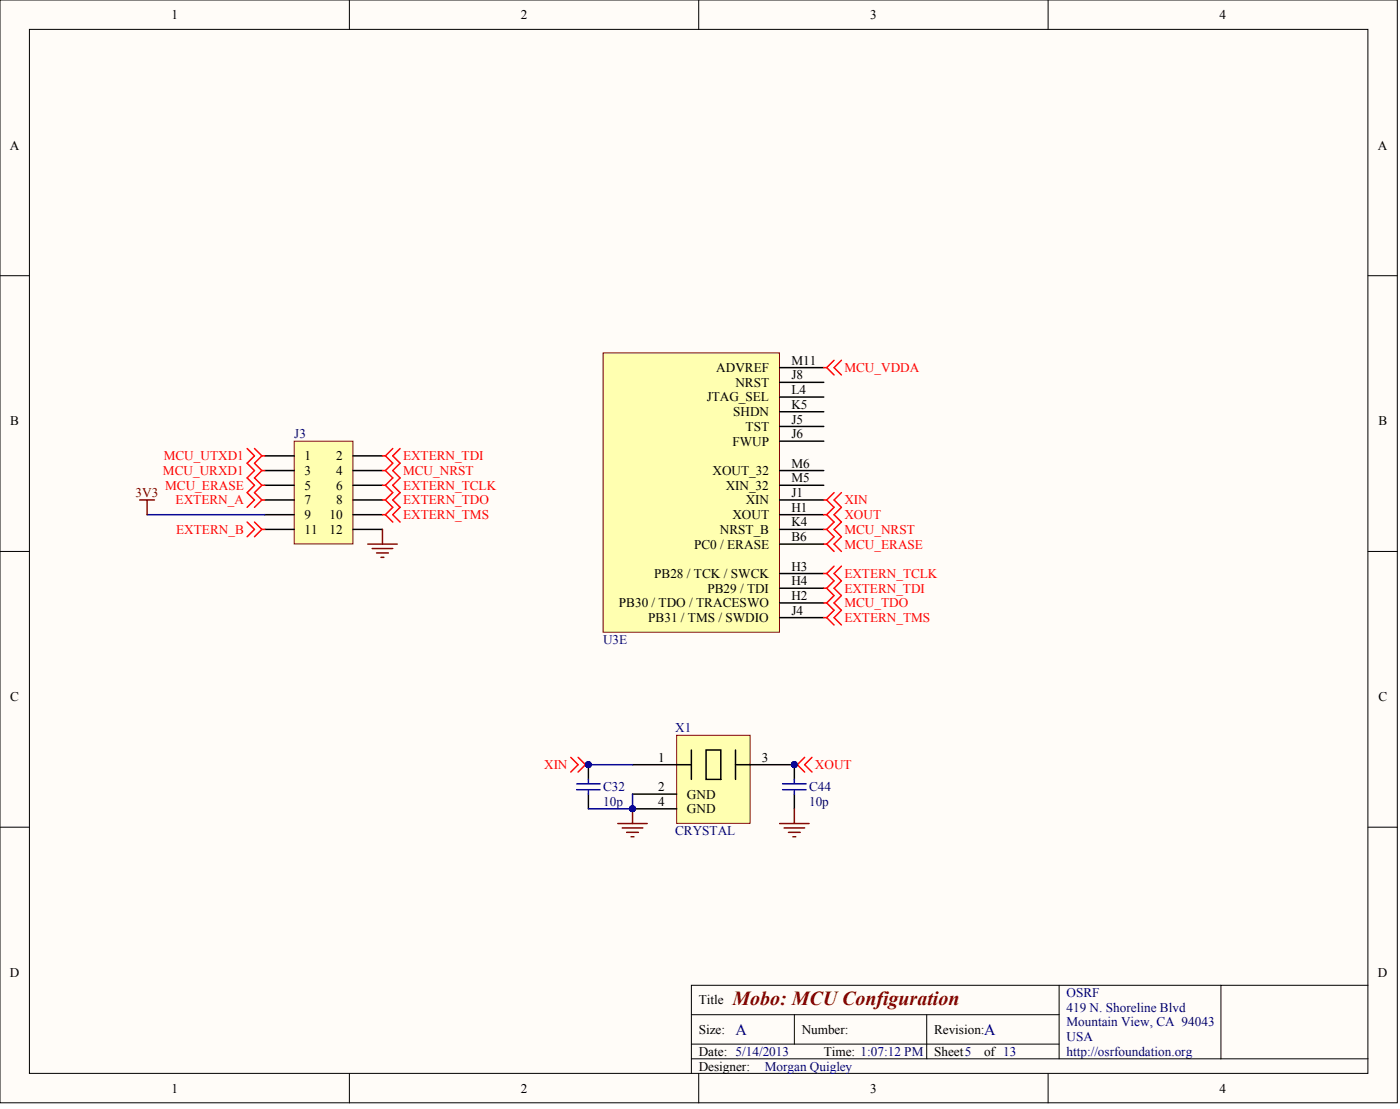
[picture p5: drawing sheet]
<svg xmlns="http://www.w3.org/2000/svg" width="401mm" height="318mm" viewBox="0 0 401 318" stroke-linecap="round" stroke-linejoin="round" font-family="sans-serif">
<g fill="#fffcf8" stroke="#000" stroke-width=".29">
<path d="M0 0h400.7v316.1h-400.7z"/>
<path d="M8.4 8.4h383.9v299.2h-383.9z"/>
</g>
<g fill="none" stroke="#000" stroke-width=".29">
<path d="M100.2 0v8.4M200.4 0v8.4M300.5 0v8.4M0 79h8.4M392.3 79h8.4M0 158.1h8.4M392.3 158.1h8.4M0 237.1h8.4M392.3 237.1h8.4M198.3 290.8h105.4M198.3 299.3h105.4M227.8 290.8v8.5"/>
<path d="M265.7 290.8v12.7M303.7 282.4v21.1M350.1 282.4h-151.8v25.3M392.3 282.4h-42.2v21.1M100.2 307.7v8.4M198.3 303.5h194M200.4 307.7v8.4M300.5 307.7v8.4"/>
</g>
<path d="M172.9 101.2h50.6v80h-50.6z" fill="#ffffb0" stroke="#800000" stroke-width=".29"/>
<g fill="none" stroke="#000" stroke-width=".42">
<path d="M223.6 105.4h12.6M223.6 109.6h12.6M223.6 118h12.6M223.6 113.8h12.6M223.6 139.1h12.6M223.6 126.4h12.6M223.6 134.9h12.6M223.6 122.2h12.6M223.6 155.9h12.6M223.6 143.3h12.6M223.6 147.5h12.6M223.6 151.7h12.6"/>
<path d="M223.6 177h12.6M223.6 168.6h12.6M223.6 164.4h12.6M223.6 172.8h12.6"/>
</g>
<path d="M84.4 126.4h16.8v29.5h-16.8z" fill="#ffffb0" stroke="#800000" stroke-width=".29"/>
<path d="M75.9 130.7h8.5M75.9 134.9h8.5M75.9 139.1h8.5M101.2 130.7h8.5M101.2 134.9h8.5M101.2 139.1h8.5M75.9 143.3h8.5M75.9 147.5h8.5M75.9 151.7h8.5M101.2 143.3h8.5M101.2 147.5h8.5M101.2 151.7h8.5" fill="none" stroke="#000" stroke-width=".42"/>
<g fill="none" stroke="#f00" stroke-width=".42">
<path d="M236.2 151.7h.9M236.2 155.9h.9M237.1 151.7l2.1 2.1-2.1 2.1M237.1 155.9l2.1 2.2M239.2 149.6l-2.1 2.1M241.3 149.6l-2.1 2.1 2.1 2.1-2.1 2.1 2.1 2.2M236.2 168.6h.9M236.2 164.4h.9M236.2 172.8h.9M236.2 177h.9M237.1 168.6l2.1 2.1-2.1 2.1M237.1 164.4l2.1 2.1-2.1 2.1"/>
<path d="M237.1 172.8l2.1 2.1-2.1 2.1M237.1 177l2.1 2.1M239.2 162.3l-2.1 2.1M241.3 162.3l-2.1 2.1 2.1 2.1-2.1 2.1 2.1 2.1-2.1 2.1 2.1 2.1-2.1 2.1 2.1 2.1"/>
</g>
<path d="M194 210.7h21.1v25.3h-21.1z" fill="#ffffb0" stroke="#800000" stroke-width=".29"/>
<path d="M168.7 219.2v4.2M181.4 219.2h16.9M198.3 215v8.4M202.5 215h4.2v8.4h-4.2zM210.9 215v8.4M210.9 219.2h16.9v4.2M168.7 227.6v4.2M181.4 227.6h12.6M181.4 231.8h12.6M227.8 227.6v4.2" fill="none" stroke="#000" stroke-width=".42"/>
<g fill="#000080" stroke="#000080" stroke-width=".29">
<circle cx="227.8" cy="219.2" r=".82"/>
<circle cx="181.4" cy="231.8" r=".82"/>
<circle cx="168.7" cy="219.2" r=".82"/>
</g>
<g fill="none" stroke="#800000" stroke-width=".42">
<path d="M40.1 143.3h4.2M42.2 143.3v4.2M105.5 155.9h8.4M106.7 157.2h5.9M108 158.5h3.4M109.3 159.7h.8M109.7 151.7v4.2M177.2 236h8.4M178.4 237.3h5.9M179.7 238.6h3.4M181 239.8h.8M181.4 231.8v4.2"/>
<path d="M223.6 236h8.4M224.8 237.3h5.9M226.1 238.6h3.4M227.4 239.8h.8M227.8 231.8v4.2"/>
</g>
<path d="M42.2 147.5h33.7M168.7 219.2h12.7M181.4 227.6v4.2h-12.7" fill="none" stroke="#000080" stroke-width=".42"/>
<path d="M165.4 224.7h6.7M165.4 226.3h6.7M168.7 223.4v1.3M168.7 226.3v1.3M224.4 224.7h6.8M224.4 226.3h6.8M227.8 223.4v1.3M227.8 226.3v1.3" fill="none" stroke="#00f" stroke-width=".42"/>
<g fill="none" stroke="#f00" stroke-width=".42">
<path d="M236.2 105.4h.9M237.1 105.4l2.1 2.1M239.2 103.3l-2.1 2.1M241.3 103.3l-2.1 2.1 2.1 2.1M70.9 128.5l2.1 2.2-2.1 2.1 2.1 2.1-2.1 2.1 2.1 2.1-2.1 2.1 2.1 2.1-2.1 2.1M73 128.5l2.1 2.2M75.1 130.7h.8M75.1 134.9h.8M75.1 139.1h.8M75.1 130.7l-2.1 2.1 2.1 2.1M75.1 134.9l-2.1 2.1 2.1 2.1M75.1 139.1l-2.1 2.1 2.1 2.1"/>
<path d="M109.7 130.7h.8M109.7 134.9h.8M109.7 139.1h.8M110.5 130.7l2.1 2.1-2.1 2.1M110.5 134.9l2.1 2.1-2.1 2.1M110.5 139.1l2.1 2.1-2.1 2.1M112.6 128.5l-2.1 2.2M114.7 128.5l-2.1 2.2 2.1 2.1-2.1 2.1 2.1 2.1-2.1 2.1 2.1 2.1-2.1 2.1 2.1 2.1-2.1 2.1 2.1 2.1M70.9 149.6l2.1 2.1-2.1 2.1M73 149.6l2.1 2.1M75.1 143.3h.8M75.1 143.3l-2.1 2.1"/>
<path d="M75.1 151.7l-2.1 2.1M75.1 151.7h.8M109.7 143.3h.8M109.7 147.5h.8M110.5 143.3l2.1 2.1-2.1 2.1M110.5 147.5l2.1 2.1M236.2 143.3h.9M236.2 147.5h.9M237.1 143.3l2.1 2.1-2.1 2.1M237.1 147.5l2.1 2.1M239.2 141.2l-2.1 2.1M241.3 141.2l-2.1 2.1 2.1 2.1-2.1 2.1 2.1 2.1"/>
<path d="M163.7 217.1l2.1 2.1-2.1 2.1M165.8 217.1l2.1 2.1M167.9 219.2l-2.1 2.1M167.9 219.2h.8M227.8 219.2h.8M228.6 219.2l2.1 2.1M230.7 217.1l-2.1 2.1M232.8 217.1l-2.1 2.1 2.1 2.1"/>
</g>
<text font-size="5.7" fill="#800000" x="210.1" y="287.9">Mobo: MCU Configuration</text>
<g font-size="4.6" fill="#000080">
<text x="210.9" y="296.6">A</text>
<text x="282.2" y="296.6">A</text>
</g>
<g font-size="3.8">
<text x="49.1" y="5.5">1</text>
<text x="149.3" y="5.5">2</text>
<text x="249.5" y="5.5">3</text>
<text x="349.7" y="5.5">4</text>
<text x="2.8" y="42.9">A</text>
<text x="395.1" y="42.9">A</text>
<text x="205.4" y="106.6">ADVREF</text>
<text x="226.9" y="104.5">M11</text>
<text x="210.9" y="110.8">NRST</text>
<text x="226.9" y="108.7">J8</text>
<text x="226.9" y="113">L4</text>
<text x="202.6" y="115.1">JTAG_SEL</text>
<text x="210.2" y="119.3">SHDN</text>
<text x="226.9" y="117.2">K5</text>
<text x="3" y="121.9">B</text>
<text x="213.8" y="123.5">TST</text>
<text x="226.9" y="125.6">J6</text>
<text x="226.9" y="121.4">J5</text>
<text x="395.2" y="121.9">B</text>
<text x="87.3" y="131.9">1</text>
<text x="96.4" y="131.9">2</text>
<text x="210" y="127.7">FWUP</text>
<text x="87.3" y="136.1">3</text>
<text x="96.4" y="136.1">4</text>
<text x="204.3" y="136.1">XOUT_32</text>
<text x="226.9" y="134">M6</text>
<text x="87.3" y="140.4">5</text>
<text x="96.4" y="140.4">6</text>
<text x="208.1" y="140.4">XIN_32</text>
<text x="226.9" y="138.2">M5</text>
<text x="226.9" y="142.5">J1</text>
<text x="87.3" y="144.6">7</text>
<text x="87.3" y="148.8">9</text>
<text x="94.5" y="148.8">10</text>
<text x="96.4" y="144.6">8</text>
<text x="210" y="148.8">XOUT</text>
<text x="213.9" y="144.6">XIN</text>
<text x="226.9" y="146.7">H1</text>
<text x="87.3" y="153">11</text>
<text x="94.5" y="153">12</text>
<text x="206.4" y="153">NRST_B</text>
<text x="226.9" y="155.1">B6</text>
<text x="226.9" y="150.9">K4</text>
<text x="199" y="157.2">PC0 / ERASE</text>
<text x="187.6" y="165.6">PB28 / TCK / SWCK</text>
<text x="226.9" y="167.7">H4</text>
<text x="226.9" y="163.5">H3</text>
<text x="202.9" y="169.9">PB29 / TDI</text>
<text x="226.9" y="172">H2</text>
<text x="177.5" y="174.1">PB30 / TDO / TRACESWO</text>
<text x="185.9" y="178.3">PB31 / TMS / SWDIO</text>
<text x="226.9" y="176.2">J4</text>
<text x="3" y="201">C</text>
<text x="395.2" y="201">C</text>
<text x="188.8" y="218.3">1</text>
<text x="218.5" y="218.3">3</text>
<text x="188.8" y="226.8">2</text>
<text x="188.8" y="231">4</text>
<text x="197" y="228.9">GND</text>
<text x="197" y="233.1">GND</text>
<text x="2.8" y="280">D</text>
<text x="395.1" y="280">D</text>
<text x="200.4" y="287.9">Title</text>
<text x="200.4" y="296.3">Size:</text>
<text x="229.9" y="296.3">Number:</text>
<text x="267.9" y="296.3">Revision:</text>
<text x="200.4" y="302.6">Date: 5/14/2013</text>
<text x="236.2" y="302.6">Time: 1:07:12 PM</text>
<text x="267.9" y="302.6">Sheet5</text>
<text x="282.2" y="302.6">of 13</text>
<text x="200.4" y="306.8">Designer:</text>
<text x="49.1" y="313.2">1</text>
<text x="149.3" y="313.2">2</text>
<text x="249.5" y="313.2">3</text>
<text x="349.7" y="313.2">4</text>
</g>
<g font-size="3.8" fill="#f00">
<text x="242.1" y="106.6">MCU_VDDA</text>
<text x="46.9" y="131.9">MCU_UTXD1</text>
<text x="115.6" y="131.9">EXTERN_TDI</text>
<text x="46.7" y="136.1">MCU_URXD1</text>
<text x="115.6" y="136.1">MCU_NRST</text>
<text x="47.4" y="140.4">MCU_ERASE</text>
<text x="115.6" y="140.4">EXTERN_TCLK</text>
<text x="50.4" y="144.6">EXTERN_A</text>
<text x="115.6" y="144.6">EXTERN_TDO</text>
<text x="115.6" y="148.8">EXTERN_TMS</text>
<text x="242.1" y="144.6">XIN</text>
<text x="242.1" y="148.8">XOUT</text>
<text x="50.5" y="153">EXTERN_B</text>
<text x="242.1" y="153">MCU_NRST</text>
<text x="242.1" y="157.2">MCU_ERASE</text>
<text x="242.1" y="165.6">EXTERN_TCLK</text>
<text x="242.1" y="169.9">EXTERN_TDI</text>
<text x="242.1" y="174.1">MCU_TDO</text>
<text x="242.1" y="178.3">EXTERN_TMS</text>
<text x="156.1" y="220.4">XIN</text>
<text x="233.7" y="220.4">XOUT</text>
</g>
<g font-size="3.8" fill="#000080">
<text x="84.4" y="125.6">J3</text>
<text x="172.9" y="184.6">U3E</text>
<text x="193.6" y="209.9">X1</text>
<text x="172.9" y="226.8">C32</text>
<text x="232" y="226.8">C44</text>
<text x="172.9" y="231">10p</text>
<text x="232" y="231">10p</text>
<text x="193.6" y="239.4">CRYSTAL</text>
<text x="305.8" y="285.8">OSRF</text>
<text x="305.8" y="290">419 N. Shoreline Blvd</text>
<text x="305.8" y="294.2">Mountain View, CA 94043</text>
<text x="305.8" y="298.4">USA</text>
<text x="305.8" y="302.6">http://osrfoundation.org</text>
<text x="219.3" y="306.8">Morgan Quigley</text>
</g>
<text font-size="3.8" fill="#800000" x="38.9" y="142.5">3V3</text>
</svg>
